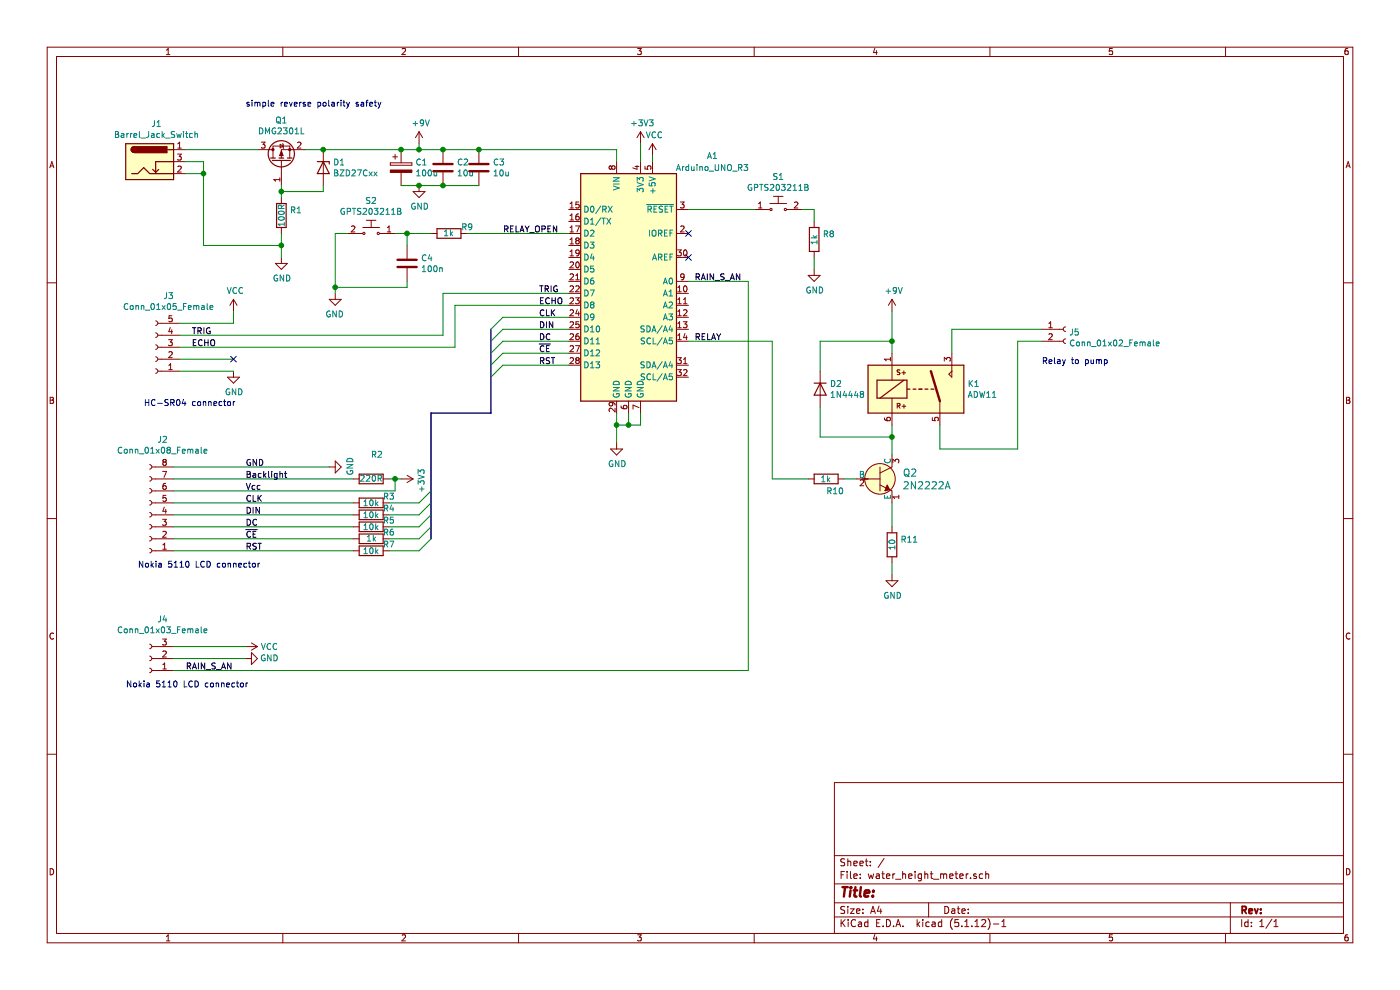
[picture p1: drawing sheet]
EESchema Schematic File Version 4
EELAYER 30 0
EELAYER END
$Descr A4 11693 8268
encoding utf-8
Sheet 1 1
Title ""
Date ""
Rev ""
Comp ""
Comment1 ""
Comment2 ""
Comment3 ""
Comment4 ""
$EndDescr
$Comp
L MCU_Module:Arduino_UNO_R3 A1
U 1 1
P 5250 2350
F 0 "A1" H 5950 3400 50  0000 C CNN
F 1 "Arduino_UNO_R3" H 5950 3300 50  0000 C CNN
F 2 "Module:Arduino_UNO_R3" H 5250 2350 50  0001 C CIN
F 3 "https://www.arduino.cc/en/Main/arduinoBoardUno" H 5250 2350 50  0001 C CNN
	1    5250 2350
	1    0    0    -1  
$EndComp
$Comp
L my_power:GND #PWR0101
U 1 1
P 2350 2150
F 0 "#PWR0101" H 2350 1900 50  0001 C CNN
F 1 "GND" H 2355 1977 50  0000 C CNN
F 2 "" H 2350 2150 50  0001 C CNN
F 3 "" H 2350 2150 50  0001 C CNN
	1    2350 2150
	1    0    0    -1  
$EndComp
Wire Wire Line
	1550 1450 1700 1450
$Comp
L Transistor_FET:DMG2301L Q1
U 1 1
P 2350 1350
F 0 "Q1" V 2692 1350 50  0000 C CNN
F 1 "DMG2301L" V 2601 1350 50  0000 C CNN
F 2 "Package_TO_SOT_SMD:SOT-23" H 2550 1275 50  0001 L CIN
F 3 "https://www.diodes.com/assets/Datasheets/DMG2301L.pdf" H 2350 1350 50  0001 L CNN
	1    2350 1350
	0    -1   -1   0   
$EndComp
$Comp
L Device:R R1
U 1 1
P 2350 1800
F 0 "R1" H 2420 1846 50  0000 L CNN
F 1 "100R" V 2350 1700 50  0000 L CNN
F 2 "Resistor_SMD:R_1206_3216Metric_Pad1.42x1.75mm_HandSolder" V 2280 1800 50  0001 C CNN
F 3 "~" H 2350 1800 50  0001 C CNN
	1    2350 1800
	1    0    0    -1  
$EndComp
Wire Wire Line
	2350 1650 2350 1600
$Comp
L Diode:BZD27Cxx D1
U 1 1
P 2700 1400
F 0 "D1" V 2654 1480 50  0000 L CNN
F 1 "BZD27Cxx" V 2745 1480 50  0000 L CNN
F 2 "Diode_SMD:D_SMF" H 2700 1225 50  0001 C CNN
F 3 "https://www.vishay.com/docs/85153/bzd27series.pdf" H 2700 1400 50  0001 C CNN
	1    2700 1400
	0    1    1    0   
$EndComp
Wire Wire Line
	2350 1600 2700 1600
Wire Wire Line
	2700 1600 2700 1550
Connection ~ 2350 1600
Wire Wire Line
	2350 1600 2350 1550
Wire Wire Line
	2550 1250 2700 1250
Connection ~ 2700 1250
$Comp
L my_power:+9V #PWR0102
U 1 1
P 3500 1200
F 0 "#PWR0102" H 3500 1050 50  0001 C CNN
F 1 "+9V" H 3515 1373 50  0000 C CNN
F 2 "" H 3500 1200 50  0001 C CNN
F 3 "" H 3500 1200 50  0001 C CNN
	1    3500 1200
	1    0    0    -1  
$EndComp
Wire Wire Line
	1550 1250 2150 1250
Wire Wire Line
	2350 1950 2350 2050
Wire Wire Line
	2350 2050 1700 2050
Wire Wire Line
	1700 1450 1700 2050
Connection ~ 2350 2050
Wire Wire Line
	2350 2050 2350 2150
Text Notes 2050 900  0    50   ~ 0
simple reverse polarity safety
Wire Wire Line
	3500 1250 3500 1200
Wire Wire Line
	2700 1250 3350 1250
$Comp
L Device:CP C1
U 1 1
P 3350 1400
F 0 "C1" H 3468 1446 50  0000 L CNN
F 1 "100u" H 3468 1355 50  0000 L CNN
F 2 "Capacitor_THT:CP_Radial_D6.3mm_P2.50mm" H 3388 1250 50  0001 C CNN
F 3 "~" H 3350 1400 50  0001 C CNN
	1    3350 1400
	1    0    0    -1  
$EndComp
Connection ~ 3350 1250
Wire Wire Line
	3350 1250 3500 1250
$Comp
L Device:C C2
U 1 1
P 3700 1400
F 0 "C2" H 3815 1446 50  0000 L CNN
F 1 "10u" H 3815 1355 50  0000 L CNN
F 2 "Capacitor_SMD:C_0805_2012Metric_Pad1.18x1.45mm_HandSolder" H 3738 1250 50  0001 C CNN
F 3 "~" H 3700 1400 50  0001 C CNN
	1    3700 1400
	1    0    0    -1  
$EndComp
$Comp
L Device:C C3
U 1 1
P 4000 1400
F 0 "C3" H 4115 1446 50  0000 L CNN
F 1 "10u" H 4115 1355 50  0000 L CNN
F 2 "Capacitor_SMD:C_0805_2012Metric_Pad1.18x1.45mm_HandSolder" H 4038 1250 50  0001 C CNN
F 3 "~" H 4000 1400 50  0001 C CNN
	1    4000 1400
	1    0    0    -1  
$EndComp
Wire Wire Line
	3500 1250 3700 1250
Connection ~ 3500 1250
Connection ~ 3700 1250
Wire Wire Line
	3700 1250 4000 1250
Wire Wire Line
	4000 1550 3700 1550
Connection ~ 3700 1550
Wire Wire Line
	3700 1550 3500 1550
$Comp
L my_power:GND #PWR0103
U 1 1
P 3500 1550
F 0 "#PWR0103" H 3500 1300 50  0001 C CNN
F 1 "GND" H 3505 1377 50  0000 C CNN
F 2 "" H 3500 1550 50  0001 C CNN
F 3 "" H 3500 1550 50  0001 C CNN
	1    3500 1550
	1    0    0    -1  
$EndComp
Connection ~ 3500 1550
Wire Wire Line
	3500 1550 3350 1550
Wire Wire Line
	4000 1250 5150 1250
Wire Wire Line
	5150 1250 5150 1350
Connection ~ 4000 1250
$Comp
L my_power:VCC #PWR0104
U 1 1
P 5450 1300
F 0 "#PWR0104" H 5450 1150 50  0001 C CNN
F 1 "VCC" H 5465 1473 50  0000 C CNN
F 2 "" H 5450 1300 50  0001 C CNN
F 3 "" H 5450 1300 50  0001 C CNN
	1    5450 1300
	1    0    0    -1  
$EndComp
Wire Wire Line
	5450 1300 5450 1350
$Comp
L my_power:+3V3 #PWR0105
U 1 1
P 5350 1200
F 0 "#PWR0105" H 5350 1050 50  0001 C CNN
F 1 "+3V3" H 5365 1373 50  0000 C CNN
F 2 "" H 5350 1200 50  0001 C CNN
F 3 "" H 5350 1200 50  0001 C CNN
	1    5350 1200
	1    0    0    -1  
$EndComp
Wire Wire Line
	5350 1200 5350 1350
$Comp
L my_power:GND #PWR0106
U 1 1
P 5150 3700
F 0 "#PWR0106" H 5150 3450 50  0001 C CNN
F 1 "GND" H 5155 3527 50  0000 C CNN
F 2 "" H 5150 3700 50  0001 C CNN
F 3 "" H 5150 3700 50  0001 C CNN
	1    5150 3700
	1    0    0    -1  
$EndComp
Wire Wire Line
	5150 3700 5150 3550
Wire Wire Line
	5150 3550 5250 3550
Wire Wire Line
	5250 3550 5250 3450
Connection ~ 5150 3550
Wire Wire Line
	5150 3550 5150 3450
Wire Wire Line
	5250 3550 5350 3550
Wire Wire Line
	5350 3550 5350 3450
Connection ~ 5250 3550
NoConn ~ 5750 2150
NoConn ~ 5750 1950
Wire Wire Line
	5750 1750 6300 1750
$Comp
L dk_Pushbutton-Switches:GPTS203211B S1
U 1 1
P 6500 1750
F 0 "S1" H 6500 2025 50  0000 C CNN
F 1 "GPTS203211B" H 6500 1934 50  0000 C CNN
F 2 "digikey-footprints:PushButton_12x12mm_THT_GPTS203211B" H 6700 1950 50  0001 L CNN
F 3 "http://switches-connectors-custom.cwind.com/Asset/GPTS203211BR2.pdf" H 6700 2050 60  0001 L CNN
F 4 "CW181-ND" H 6700 2150 60  0001 L CNN "Digi-Key_PN"
F 5 "GPTS203211B" H 6700 2250 60  0001 L CNN "MPN"
F 6 "Switches" H 6700 2350 60  0001 L CNN "Category"
F 7 "Pushbutton Switches" H 6700 2450 60  0001 L CNN "Family"
F 8 "http://switches-connectors-custom.cwind.com/Asset/GPTS203211BR2.pdf" H 6700 2550 60  0001 L CNN "DK_Datasheet_Link"
F 9 "/product-detail/en/cw-industries/GPTS203211B/CW181-ND/3190590" H 6700 2650 60  0001 L CNN "DK_Detail_Page"
F 10 "SWITCH PUSHBUTTON SPST 1A 30V" H 6700 2750 60  0001 L CNN "Description"
F 11 "CW Industries" H 6700 2850 60  0001 L CNN "Manufacturer"
F 12 "Active" H 6700 2950 60  0001 L CNN "Status"
	1    6500 1750
	1    0    0    -1  
$EndComp
$Comp
L Device:R R8
U 1 1
P 6800 2000
F 0 "R8" H 6870 2046 50  0000 L CNN
F 1 "1k" V 6800 1950 50  0000 L CNN
F 2 "Resistor_SMD:R_0603_1608Metric_Pad1.05x0.95mm_HandSolder" V 6730 2000 50  0001 C CNN
F 3 "~" H 6800 2000 50  0001 C CNN
	1    6800 2000
	1    0    0    -1  
$EndComp
Wire Wire Line
	6700 1750 6800 1750
Wire Wire Line
	6800 1750 6800 1850
$Comp
L my_power:GND #PWR0107
U 1 1
P 6800 2250
F 0 "#PWR0107" H 6800 2000 50  0001 C CNN
F 1 "GND" H 6805 2077 50  0000 C CNN
F 2 "" H 6800 2250 50  0001 C CNN
F 3 "" H 6800 2250 50  0001 C CNN
	1    6800 2250
	1    0    0    -1  
$EndComp
Wire Wire Line
	6800 2250 6800 2150
$Comp
L Connector:Barrel_Jack_Switch J1
U 1 1
P 1250 1350
F 0 "J1" H 1307 1667 50  0000 C CNN
F 1 "Barrel_Jack_Switch" H 1307 1576 50  0000 C CNN
F 2 "Connector_BarrelJack:BarrelJack_Wuerth_6941xx301002" H 1300 1310 50  0001 C CNN
F 3 "~" H 1300 1310 50  0001 C CNN
	1    1250 1350
	1    0    0    -1  
$EndComp
Wire Wire Line
	1550 1350 1700 1350
Wire Wire Line
	1700 1350 1700 1450
Connection ~ 1700 1450
Text Notes 1200 3400 0    50   ~ 0
HC-SR04 connector
$Comp
L my_power:VCC #PWR0108
U 1 1
P 1950 2600
F 0 "#PWR0108" H 1950 2450 50  0001 C CNN
F 1 "VCC" H 1965 2773 50  0000 C CNN
F 2 "" H 1950 2600 50  0001 C CNN
F 3 "" H 1950 2600 50  0001 C CNN
	1    1950 2600
	1    0    0    -1  
$EndComp
Wire Wire Line
	1500 2700 1950 2700
Wire Wire Line
	1950 2700 1950 2600
$Comp
L Connector:Conn_01x05_Female J3
U 1 1
P 1300 2900
F 0 "J3" H 1192 2475 50  0000 C CNN
F 1 "Conn_01x05_Female" H 1192 2566 50  0000 C CNN
F 2 "Connector_PinHeader_2.54mm:PinHeader_1x05_P2.54mm_Vertical" H 1300 2900 50  0001 C CNN
F 3 "~" H 1300 2900 50  0001 C CNN
	1    1300 2900
	-1   0    0    1   
$EndComp
Text Label 4500 2450 0    50   ~ 0
TRIG
Wire Wire Line
	1500 3000 1950 3000
NoConn ~ 1950 3000
$Comp
L my_power:GND #PWR0109
U 1 1
P 1950 3100
F 0 "#PWR0109" H 1950 2850 50  0001 C CNN
F 1 "GND" H 1955 2927 50  0000 C CNN
F 2 "" H 1950 3100 50  0001 C CNN
F 3 "" H 1950 3100 50  0001 C CNN
	1    1950 3100
	1    0    0    -1  
$EndComp
Wire Wire Line
	1500 3100 1950 3100
Text Label 4500 2550 0    50   ~ 0
ECHO
Wire Wire Line
	3800 2550 4750 2550
$Comp
L Connector:Conn_01x08_Female J2
U 1 1
P 1250 4300
F 0 "J2" H 1142 3675 50  0000 C CNN
F 1 "Conn_01x08_Female" H 1142 3766 50  0000 C CNN
F 2 "Connector_PinHeader_2.54mm:PinHeader_1x08_P2.54mm_Vertical" H 1250 4300 50  0001 C CNN
F 3 "~" H 1250 4300 50  0001 C CNN
	1    1250 4300
	-1   0    0    1   
$EndComp
Text Notes 1150 4750 0    50   ~ 0
Nokia 5110 LCD connector
Wire Wire Line
	1450 3900 2750 3900
Text Label 2050 4600 0    50   ~ 0
RST
Text Label 2050 4500 0    50   ~ 0
~CE
Text Label 2050 4400 0    50   ~ 0
DC
Text Label 2050 4300 0    50   ~ 0
DIN
Text Label 2050 4200 0    50   ~ 0
CLK
Text Label 2050 4100 0    50   ~ 0
Vcc
Text Label 2050 4000 0    50   ~ 0
Backlight
Text Label 2050 3900 0    50   ~ 0
GND
$Comp
L my_power:GND #PWR0110
U 1 1
P 2750 3900
F 0 "#PWR0110" H 2750 3650 50  0001 C CNN
F 1 "GND" H 2755 3727 50  0000 C CNN
F 2 "" H 2750 3900 50  0001 C CNN
F 3 "" H 2750 3900 50  0001 C CNN
	1    2750 3900
	0    -1   -1   0   
$EndComp
$Comp
L my_power:+3V3 #PWR0111
U 1 1
P 3350 4000
F 0 "#PWR0111" H 3350 3850 50  0001 C CNN
F 1 "+3V3" H 3365 4173 50  0000 C CNN
F 2 "" H 3350 4000 50  0001 C CNN
F 3 "" H 3350 4000 50  0001 C CNN
	1    3350 4000
	0    1    1    0   
$EndComp
$Comp
L Device:R R2
U 1 1
P 3100 4000
F 0 "R2" V 3300 3900 50  0000 L CNN
F 1 "220R" V 3100 3900 50  0000 L CNN
F 2 "Resistor_SMD:R_0603_1608Metric_Pad1.05x0.95mm_HandSolder" V 3030 4000 50  0001 C CNN
F 3 "~" H 3100 4000 50  0001 C CNN
	1    3100 4000
	0    -1   -1   0   
$EndComp
Wire Wire Line
	3300 4000 3250 4000
Wire Wire Line
	1450 4000 2950 4000
Wire Wire Line
	3300 4100 3300 4000
Wire Wire Line
	1450 4100 3300 4100
Connection ~ 3300 4000
Wire Wire Line
	3350 4000 3300 4000
Entry Wire Line
	3600 4500 3500 4600
Entry Wire Line
	3600 4400 3500 4500
Entry Wire Line
	3600 4300 3500 4400
Entry Wire Line
	3600 4200 3500 4300
Entry Wire Line
	3600 4100 3500 4200
Text Label 4500 3050 0    50   ~ 0
RST
Text Label 4500 2950 0    50   ~ 0
~CE
Text Label 4500 2850 0    50   ~ 0
DC
Text Label 4500 2750 0    50   ~ 0
DIN
Text Label 4500 2650 0    50   ~ 0
CLK
Wire Wire Line
	4750 2650 4200 2650
Wire Wire Line
	4200 2750 4750 2750
Wire Wire Line
	4750 2850 4200 2850
Wire Wire Line
	4200 2950 4750 2950
Wire Wire Line
	4750 3050 4200 3050
Entry Wire Line
	4100 2750 4200 2650
Entry Wire Line
	4100 2850 4200 2750
Entry Wire Line
	4100 2950 4200 2850
Entry Wire Line
	4100 3050 4200 2950
Entry Wire Line
	4100 3150 4200 3050
Wire Bus Line
	3600 3450 4100 3450
$Comp
L Device:R R6
U 1 1
P 3100 4500
F 0 "R6" V 3150 4300 50  0000 L CNN
F 1 "1k" V 3100 4450 50  0000 L CNN
F 2 "Resistor_SMD:R_0603_1608Metric_Pad1.05x0.95mm_HandSolder" V 3030 4500 50  0001 C CNN
F 3 "~" H 3100 4500 50  0001 C CNN
	1    3100 4500
	0    -1   -1   0   
$EndComp
$Comp
L Device:R R7
U 1 1
P 3100 4600
F 0 "R7" V 3150 4400 50  0000 L CNN
F 1 "10k" V 3095 4530 50  0000 L CNN
F 2 "Resistor_SMD:R_0603_1608Metric_Pad1.05x0.95mm_HandSolder" V 3030 4600 50  0001 C CNN
F 3 "~" H 3100 4600 50  0001 C CNN
	1    3100 4600
	0    -1   -1   0   
$EndComp
$Comp
L Device:R R5
U 1 1
P 3100 4400
F 0 "R5" V 3150 4200 50  0000 L CNN
F 1 "10k" V 3095 4330 50  0000 L CNN
F 2 "Resistor_SMD:R_0603_1608Metric_Pad1.05x0.95mm_HandSolder" V 3030 4400 50  0001 C CNN
F 3 "~" H 3100 4400 50  0001 C CNN
	1    3100 4400
	0    -1   -1   0   
$EndComp
$Comp
L Device:R R4
U 1 1
P 3100 4300
F 0 "R4" V 3150 4100 50  0000 L CNN
F 1 "10k" V 3095 4230 50  0000 L CNN
F 2 "Resistor_SMD:R_0603_1608Metric_Pad1.05x0.95mm_HandSolder" V 3030 4300 50  0001 C CNN
F 3 "~" H 3100 4300 50  0001 C CNN
	1    3100 4300
	0    -1   -1   0   
$EndComp
$Comp
L Device:R R3
U 1 1
P 3100 4200
F 0 "R3" V 3150 4000 50  0000 L CNN
F 1 "10k" V 3095 4130 50  0000 L CNN
F 2 "Resistor_SMD:R_0603_1608Metric_Pad1.05x0.95mm_HandSolder" V 3030 4200 50  0001 C CNN
F 3 "~" H 3100 4200 50  0001 C CNN
	1    3100 4200
	0    -1   -1   0   
$EndComp
Wire Wire Line
	2950 4200 1450 4200
Wire Wire Line
	1450 4300 2950 4300
Wire Wire Line
	2950 4400 1450 4400
Wire Wire Line
	1450 4500 2950 4500
Wire Wire Line
	2950 4600 1450 4600
Wire Wire Line
	3250 4200 3500 4200
Wire Wire Line
	3500 4300 3250 4300
Wire Wire Line
	3250 4400 3500 4400
Wire Wire Line
	3500 4500 3250 4500
Wire Wire Line
	3250 4600 3500 4600
Text Label 1600 2900 0    50   ~ 0
ECHO
Text Label 1600 2800 0    50   ~ 0
TRIG
Wire Wire Line
	4750 2450 3700 2450
Wire Wire Line
	3800 2550 3800 2900
Wire Wire Line
	3800 2900 1500 2900
Wire Wire Line
	1500 2800 3700 2800
Wire Wire Line
	3700 2800 3700 2450
$Comp
L Connector:Conn_01x03_Female J4
U 1 1
P 1250 5500
F 0 "J4" H 1142 5175 50  0000 C CNN
F 1 "Conn_01x03_Female" H 1142 5266 50  0000 C CNN
F 2 "" H 1250 5500 50  0001 C CNN
F 3 "~" H 1250 5500 50  0001 C CNN
	1    1250 5500
	-1   0    0    1   
$EndComp
Text Notes 1050 5750 0    50   ~ 0
Nokia 5110 LCD connector
$Comp
L my_power:VCC #PWR01
U 1 1
P 2050 5400
F 0 "#PWR01" H 2050 5250 50  0001 C CNN
F 1 "VCC" V 2050 5600 50  0000 C CNN
F 2 "" H 2050 5400 50  0001 C CNN
F 3 "" H 2050 5400 50  0001 C CNN
	1    2050 5400
	0    1    1    0   
$EndComp
Wire Wire Line
	1450 5400 2050 5400
Wire Wire Line
	1450 5500 2050 5500
$Comp
L my_power:GND #PWR02
U 1 1
P 2050 5500
F 0 "#PWR02" H 2050 5250 50  0001 C CNN
F 1 "GND" V 2050 5300 50  0000 C CNN
F 2 "" H 2050 5500 50  0001 C CNN
F 3 "" H 2050 5500 50  0001 C CNN
	1    2050 5500
	0    -1   -1   0   
$EndComp
Wire Wire Line
	6250 5600 6250 2350
Wire Wire Line
	5750 2350 6250 2350
Wire Wire Line
	1450 5600 6250 5600
Text Label 5800 2350 0    50   ~ 0
RAIN_S_AN
Text Label 1550 5600 0    50   ~ 0
RAIN_S_AN
$Comp
L Relay:ADW11 K1
U 1 1
P 7650 3250
F 0 "K1" H 8080 3296 50  0000 L CNN
F 1 "ADW11" H 8080 3205 50  0000 L CNN
F 2 "Relay_THT:Relay_1P1T_NO_10x24x18.8mm_Panasonic_ADW11xxxxW_THT" H 8975 3200 50  0001 C CNN
F 3 "https://www.panasonic-electric-works.com/pew/es/downloads/ds_dw_hl_en.pdf" H 7650 3250 50  0001 C CNN
	1    7650 3250
	1    0    0    -1  
$EndComp
$Comp
L dk_Transistors-Bipolar-BJT-Single:2N2222A Q2
U 1 1
P 7350 4000
F 0 "Q2" H 7538 4053 60  0000 L CNN
F 1 "2N2222A" H 7538 3947 60  0000 L CNN
F 2 "digikey-footprints:TO-18-3" H 7550 4200 60  0001 L CNN
F 3 "https://my.centralsemi.com/get_document.php?cmp=1&mergetype=pd&mergepath=pd&pdf_id=2N2221A.PDF" H 7550 4300 60  0001 L CNN
F 4 "2N2222ACS-ND" H 7550 4400 60  0001 L CNN "Digi-Key_PN"
F 5 "2N2222A" H 7550 4500 60  0001 L CNN "MPN"
F 6 "Discrete Semiconductor Products" H 7550 4600 60  0001 L CNN "Category"
F 7 "Transistors - Bipolar (BJT) - Single" H 7550 4700 60  0001 L CNN "Family"
F 8 "https://my.centralsemi.com/get_document.php?cmp=1&mergetype=pd&mergepath=pd&pdf_id=2N2221A.PDF" H 7550 4800 60  0001 L CNN "DK_Datasheet_Link"
F 9 "/product-detail/en/central-semiconductor-corp/2N2222A/2N2222ACS-ND/4806845" H 7550 4900 60  0001 L CNN "DK_Detail_Page"
F 10 "TRANS NPN 40V 0.8A TO-18" H 7550 5000 60  0001 L CNN "Description"
F 11 "Central Semiconductor Corp" H 7550 5100 60  0001 L CNN "Manufacturer"
F 12 "Active" H 7550 5200 60  0001 L CNN "Status"
	1    7350 4000
	1    0    0    -1  
$EndComp
Wire Wire Line
	7450 3800 7450 3650
$Comp
L Device:R R11
U 1 1
P 7450 4550
F 0 "R11" H 7520 4596 50  0000 L CNN
F 1 "10" V 7450 4500 50  0000 L CNN
F 2 "Resistor_SMD:R_0603_1608Metric_Pad1.05x0.95mm_HandSolder" V 7380 4550 50  0001 C CNN
F 3 "~" H 7450 4550 50  0001 C CNN
	1    7450 4550
	1    0    0    -1  
$EndComp
$Comp
L my_power:GND #PWR05
U 1 1
P 7450 4800
F 0 "#PWR05" H 7450 4550 50  0001 C CNN
F 1 "GND" H 7455 4627 50  0000 C CNN
F 2 "" H 7450 4800 50  0001 C CNN
F 3 "" H 7450 4800 50  0001 C CNN
	1    7450 4800
	1    0    0    -1  
$EndComp
Wire Wire Line
	7450 4800 7450 4700
$Comp
L Device:R R10
U 1 1
P 6900 4000
F 0 "R10" V 7000 4000 50  0000 L CNN
F 1 "1k" V 6900 3950 50  0000 L CNN
F 2 "Resistor_SMD:R_0603_1608Metric_Pad1.05x0.95mm_HandSolder" V 6830 4000 50  0001 C CNN
F 3 "~" H 6900 4000 50  0001 C CNN
	1    6900 4000
	0    1    1    0   
$EndComp
Wire Wire Line
	7450 4400 7450 4200
Wire Wire Line
	7150 4000 7050 4000
$Comp
L Diode:1N4448 D2
U 1 1
P 6850 3250
F 0 "D2" V 6804 3330 50  0000 L CNN
F 1 "1N4448" V 6895 3330 50  0000 L CNN
F 2 "Diode_THT:D_DO-35_SOD27_P7.62mm_Horizontal" H 6850 3075 50  0001 C CNN
F 3 "https://assets.nexperia.com/documents/data-sheet/1N4148_1N4448.pdf" H 6850 3250 50  0001 C CNN
	1    6850 3250
	0    1    1    0   
$EndComp
Wire Wire Line
	6450 2850 6450 4000
Wire Wire Line
	5750 2850 6450 2850
Wire Wire Line
	6450 4000 6750 4000
Text Label 5800 2850 0    50   ~ 0
RELAY
Wire Wire Line
	6850 3400 6850 3650
Wire Wire Line
	6850 3650 7450 3650
Connection ~ 7450 3650
Wire Wire Line
	7450 3650 7450 3550
Wire Wire Line
	6850 3100 6850 2850
Wire Wire Line
	6850 2850 7450 2850
Wire Wire Line
	7450 2850 7450 2950
Connection ~ 7450 2850
$Comp
L my_power:+9V #PWR04
U 1 1
P 7450 2600
F 0 "#PWR04" H 7450 2450 50  0001 C CNN
F 1 "+9V" H 7465 2773 50  0000 C CNN
F 2 "" H 7450 2600 50  0001 C CNN
F 3 "" H 7450 2600 50  0001 C CNN
	1    7450 2600
	1    0    0    -1  
$EndComp
Wire Wire Line
	7450 2600 7450 2850
Wire Wire Line
	7950 2950 7950 2750
Wire Wire Line
	7850 3550 7850 3750
$Comp
L Connector:Conn_01x02_Female J5
U 1 1
P 8900 2750
F 0 "J5" H 8928 2726 50  0000 L CNN
F 1 "Conn_01x02_Female" H 8928 2635 50  0000 L CNN
F 2 "" H 8900 2750 50  0001 C CNN
F 3 "~" H 8900 2750 50  0001 C CNN
	1    8900 2750
	1    0    0    -1  
$EndComp
Wire Wire Line
	7950 2750 8700 2750
Wire Wire Line
	8500 3750 8500 2850
Wire Wire Line
	8500 2850 8700 2850
Wire Wire Line
	7850 3750 8500 3750
Text Notes 8700 3050 0    50   ~ 0
Relay to pump
$Comp
L dk_Pushbutton-Switches:GPTS203211B S2
U 1 1
P 3100 1950
F 0 "S2" H 3100 2225 50  0000 C CNN
F 1 "GPTS203211B" H 3100 2134 50  0000 C CNN
F 2 "digikey-footprints:PushButton_12x12mm_THT_GPTS203211B" H 3300 2150 50  0001 L CNN
F 3 "http://switches-connectors-custom.cwind.com/Asset/GPTS203211BR2.pdf" H 3300 2250 60  0001 L CNN
F 4 "CW181-ND" H 3300 2350 60  0001 L CNN "Digi-Key_PN"
F 5 "GPTS203211B" H 3300 2450 60  0001 L CNN "MPN"
F 6 "Switches" H 3300 2550 60  0001 L CNN "Category"
F 7 "Pushbutton Switches" H 3300 2650 60  0001 L CNN "Family"
F 8 "http://switches-connectors-custom.cwind.com/Asset/GPTS203211BR2.pdf" H 3300 2750 60  0001 L CNN "DK_Datasheet_Link"
F 9 "/product-detail/en/cw-industries/GPTS203211B/CW181-ND/3190590" H 3300 2850 60  0001 L CNN "DK_Detail_Page"
F 10 "SWITCH PUSHBUTTON SPST 1A 30V" H 3300 2950 60  0001 L CNN "Description"
F 11 "CW Industries" H 3300 3050 60  0001 L CNN "Manufacturer"
F 12 "Active" H 3300 3150 60  0001 L CNN "Status"
	1    3100 1950
	-1   0    0    -1  
$EndComp
Wire Wire Line
	2900 1950 2800 1950
$Comp
L my_power:GND #PWR03
U 1 1
P 2800 2450
F 0 "#PWR03" H 2800 2200 50  0001 C CNN
F 1 "GND" H 2805 2277 50  0000 C CNN
F 2 "" H 2800 2450 50  0001 C CNN
F 3 "" H 2800 2450 50  0001 C CNN
	1    2800 2450
	-1   0    0    -1  
$EndComp
Wire Wire Line
	2800 2450 2800 2400
Text Label 4200 1950 0    50   ~ 0
RELAY_OPEN
$Comp
L Device:C C4
U 1 1
P 3400 2200
F 0 "C4" H 3515 2246 50  0000 L CNN
F 1 "100n" H 3515 2155 50  0000 L CNN
F 2 "" H 3438 2050 50  0001 C CNN
F 3 "~" H 3400 2200 50  0001 C CNN
	1    3400 2200
	1    0    0    -1  
$EndComp
$Comp
L Device:R R9
U 1 1
P 3750 1950
F 0 "R9" V 3800 2050 50  0000 L CNN
F 1 "1k" V 3750 1900 50  0000 L CNN
F 2 "Resistor_SMD:R_0603_1608Metric_Pad1.05x0.95mm_HandSolder" V 3680 1950 50  0001 C CNN
F 3 "~" H 3750 1950 50  0001 C CNN
	1    3750 1950
	0    1    -1   0   
$EndComp
Wire Wire Line
	3300 1950 3400 1950
Wire Wire Line
	3400 1950 3400 2050
Wire Wire Line
	3400 1950 3600 1950
Connection ~ 3400 1950
Wire Wire Line
	3900 1950 4750 1950
Wire Wire Line
	3400 2350 3400 2400
Wire Wire Line
	3400 2400 2800 2400
Connection ~ 2800 2400
Wire Wire Line
	2800 1950 2800 2400
Wire Bus Line
	4100 2750 4100 3450
Wire Bus Line
	3600 3450 3600 4500
$EndSCHEMATC
